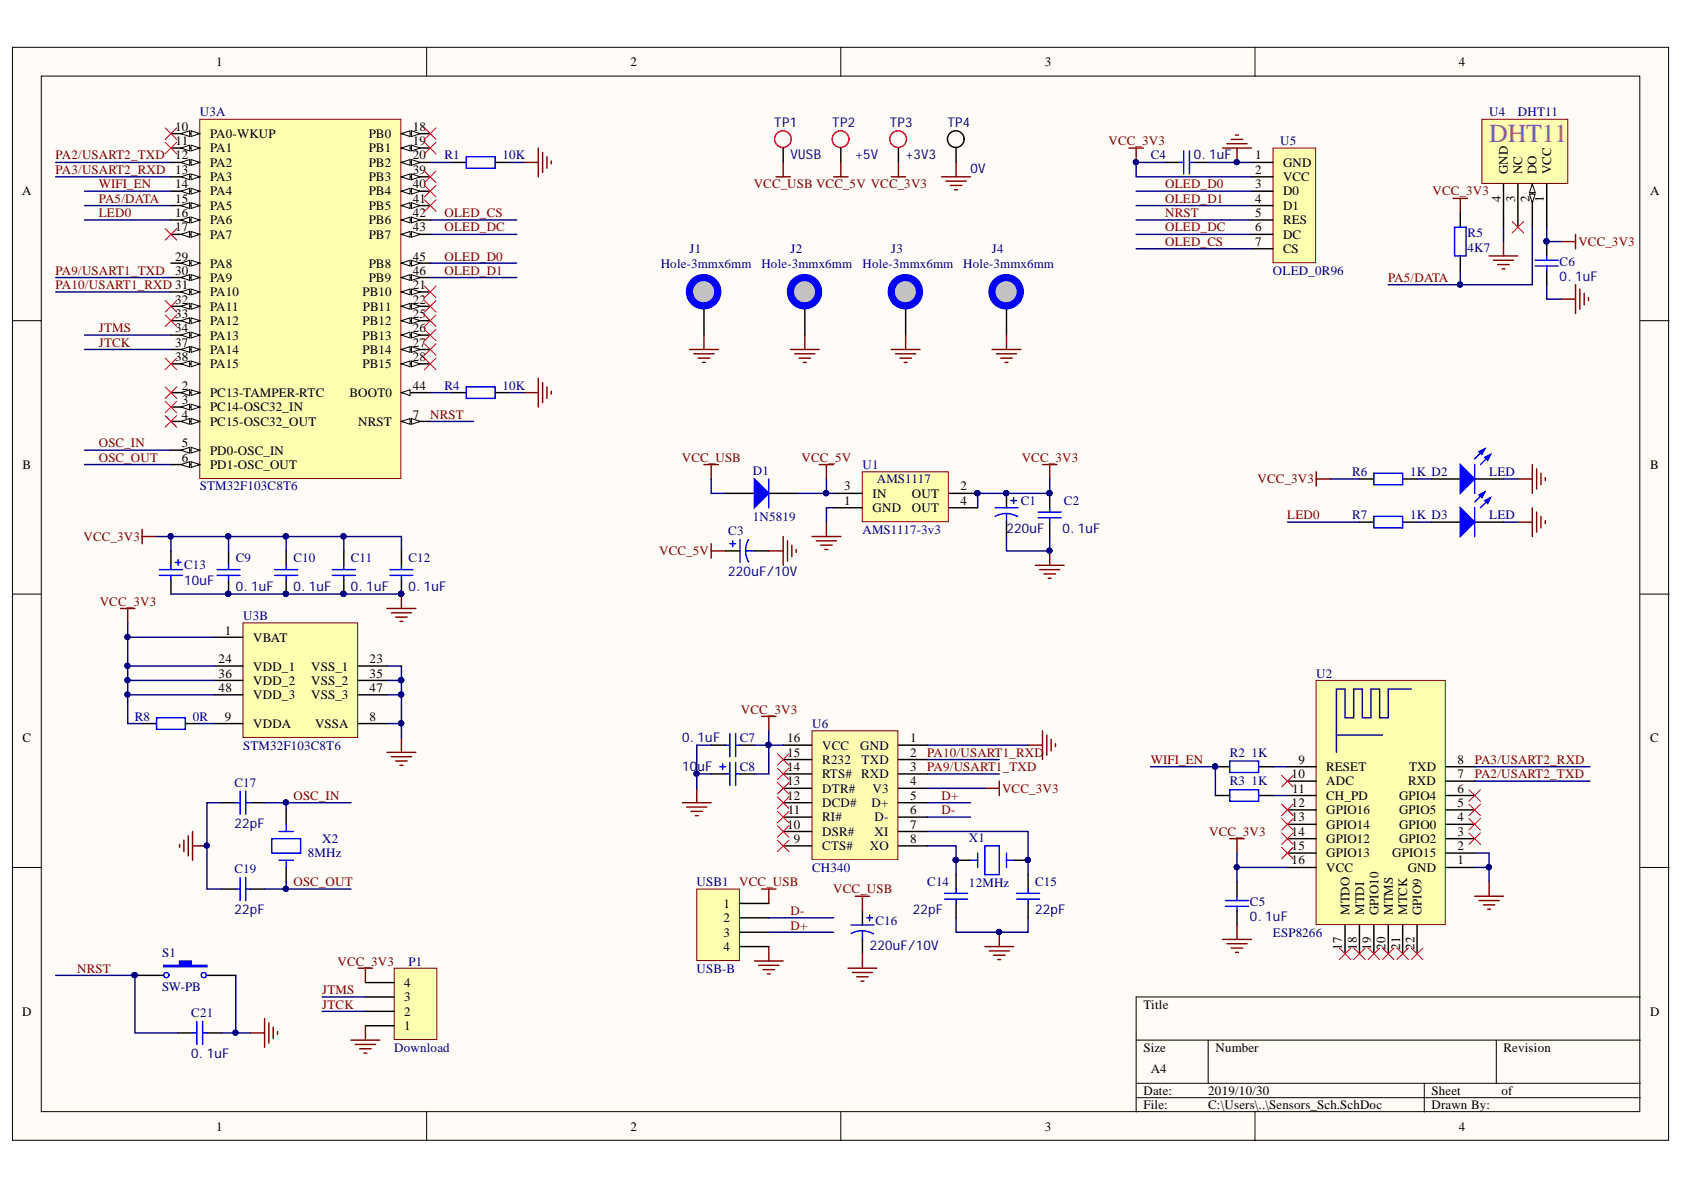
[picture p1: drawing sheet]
# Altium project DHT11-BaseBoard.PrjPcb
1 sheet, 49 parts. Net scope: global (net labels, ports and power ports of the same name join across sheets).
Board file: dht11-pcb.PcbDoc

## Sheet Sensors_Sch.SchDoc
size A4

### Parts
C1  220uF  [C_SMD(6.3x5.3)]
C2  0.1uF  [C0603]
C3  220uF/10V  [C_SMD(6.3x5.3)]
C4  0.1uF  [C0603]
C5  0.1uF  [C0603]
C6  0.1uF  [C0603]
C7  0.1uF  [C0603]
C8  10uF  [TAC1206]
C9  0.1uF  [C0603]
C10  0.1uF  [C0603]
C11  0.1uF  [C0603]
C12  0.1uF  [C0603]
C13  10uF  [TAC1206]
C14  22pF  [C0603]
C15  22pF  [C0603]
C16  220uF/10V  [C_SMD(6.3x5.3)]
C17  22pF  [C0603]
C19  22pF  [C0603]
C21  0.1uF  [C0603]
D1  1N5819  [SOD123]
D2  LED  [LED_0603]
D3  LED  [LED_0603]
J1  Hole-3mmx6mm  [M3x7+6_L]
J2  Hole-3mmx6mm  [M3x7+6_L]
J3  Hole-3mmx6mm  [M3x7+6_L]
J4  Hole-3mmx6mm  [M3x7+6_L]
P1  Download  [HDR1X4]
R1  10K  [R0603]
R2  1K  [R0603]
R3  1K  [R0603]
R4  10K  [R0603]
R5  4K7  [R0603]
R6  1K  [R0603]
R7  1K  [R0603]
R8  0R  [R0603]
S1  SW-PB  [micro button_2_SMD]
TP1  VUSB  [TP]
TP2  +5V  [TP]
TP3  +3V3  [TP]
TP4  0V  [TP]
U1  AMS1117-3v3  [SOT223_L]
U2  ESP8266  [ESP8266]
U3  STM32F103C8T6  [LQFP48 7X7_N]  (parts A,B of 2)
U4  DHT11  [DHT11]
U5  OLED_0R96  [OLED_0.96_SPI]
U6  CH340  [SOIC_16]
USB1  USB-B  [USB-B]
X1  12MHz  [HC-49SMD]
X2  8MHz  [HC-49SMD]

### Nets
GND: C1.2(-) C2.1 C3.2(-) C4.1 C5.2 C6.2 C7.2 C8.1(+) C9.1 C10.1 C11.1 C12.1 C13.2(-) C14.1 C15.1 C16.2(-) C17.2 C19.2 C21.1 D2.2(K) D3.2(K) J1.0 J2.0 J3.0 J4.0 P1.1 R1.2 R4.2 S1.2 TP4.1 U1.1(GND) U2.1(GND) U2.2(GPIO15) U3.8(VSSA) U3.23(VSS_1) U3.35(VSS_2) U3.47(VSS_3) U4.4(GND) U5.1(GND) U6.1(GND) USB1.4
VCC_3V3: C1.1(+) C2.2 C4.2 C5.1 C6.1 C7.1 C8.2(-) C9.2 C10.2 C11.2 C12.2 C13.1(+) P1.4 R5.2 R6.1 R8.1 TP3.1 U1.2(OUT) U1.4(OUT) U2.16(VCC) U3.1(VBAT) U3.24(VDD_1) U3.36(VDD_2) U3.48(VDD_3) U4.1(VCC) U5.2(VCC) U6.4(V3) U6.16(VCC)
VCC_5V: C3.1(+) D1.2(K) TP2.1 U1.3(IN)
VCC_USB: C16.1(+) D1.1(A) TP1.1 USB1.1
D+: U6.5(D+) USB1.3
D-: U6.6(D-) USB1.2
JTCK: P1.2 U3.37(PA14)
JTMS: P1.3 U3.34(PA13)
LED0: R7.1 U3.16(PA6)
NRST: C21.2 S1.1 U3.7(NRST) U5.5(RES)
OLED_CS: U3.42(PB6) U5.7(CS)
OLED_D0: U3.45(PB8) U5.3(D0)
OLED_D1: U3.46(PB9) U5.4(D1)
OLED_DC: U3.43(PB7) U5.6(DC)
OSC_IN: C17.1 U3.5(PD0-OSC_IN) X2.2(X2)
OSC_OUT: C19.1 U3.6(PD1-OSC_OUT) X2.1(X1)
PA2/USART2_TXD: U2.7(RXD) U3.12(PA2)
PA3/USART2_RXD: U2.8(TXD) U3.13(PA3)
PA5/DATA: R5.1 U3.15(PA5) U4.2(DO)
PA9/USART1_TXD: U3.30(PA9) U6.3(RXD)
PA10/USART1_RXD: U3.31(PA10) U6.2(TXD)
WIFI_EN: R2.1 R3.1 U3.14(PA4)
NetC14_2: C14.2 U6.8(XO) X1.2(X2)
NetC15_2: C15.2 U6.7(XI) X1.1(X1)
NetD2_1: D2.1(A) R6.2
NetD3_1: D3.1(A) R7.2
NetR1_1: R1.1 U3.20(PB2)
NetR2_2: R2.2 U2.9(RESET)
NetR3_2: R3.2 U2.11(CH_PD)
NetR4_1: R4.1 U3.44(BOOT0)
NetR8_2: R8.2 U3.9(VDDA)

Not connected (* = marked no-connect by the designer): U2 3(GPIO2)* 4(GPIO0)* 5(GPIO5)* 6(GPIO4)* 10(ADC)* 12(GPIO16)* 13(GPIO14)* 14(GPIO12)* 15(GPIO13)* 17(MTDO)* 18(MTDI)* 19(GPIO10)* 20(MTMS)* 21(MTCK)* 22(GPIO9)*; U3 2(PC13-TAMPER-RTC)* 3(PC14-OSC32_IN)* 4(PC15-OSC32_OUT)* 10(PA0-WKUP)* 11(PA1)* 17(PA7)* 18(PB0)* 19(PB1)* 21(PB10)* 22(PB11)* 25(PB12)* 26(PB13)* 27(PB14)* 28(PB15)* 29(PA8) 32(PA11)* 33(PA12)* 38(PA15)* 39(PB3)* 40(PB4)* 41(PB5)*; U4 3(NC)*; U6 9(CTS#)* 10(DSR#)* 11(RI#)* 12(DCD#)* 13(DTR#)* 14(RTS#)* 15(R232)*
